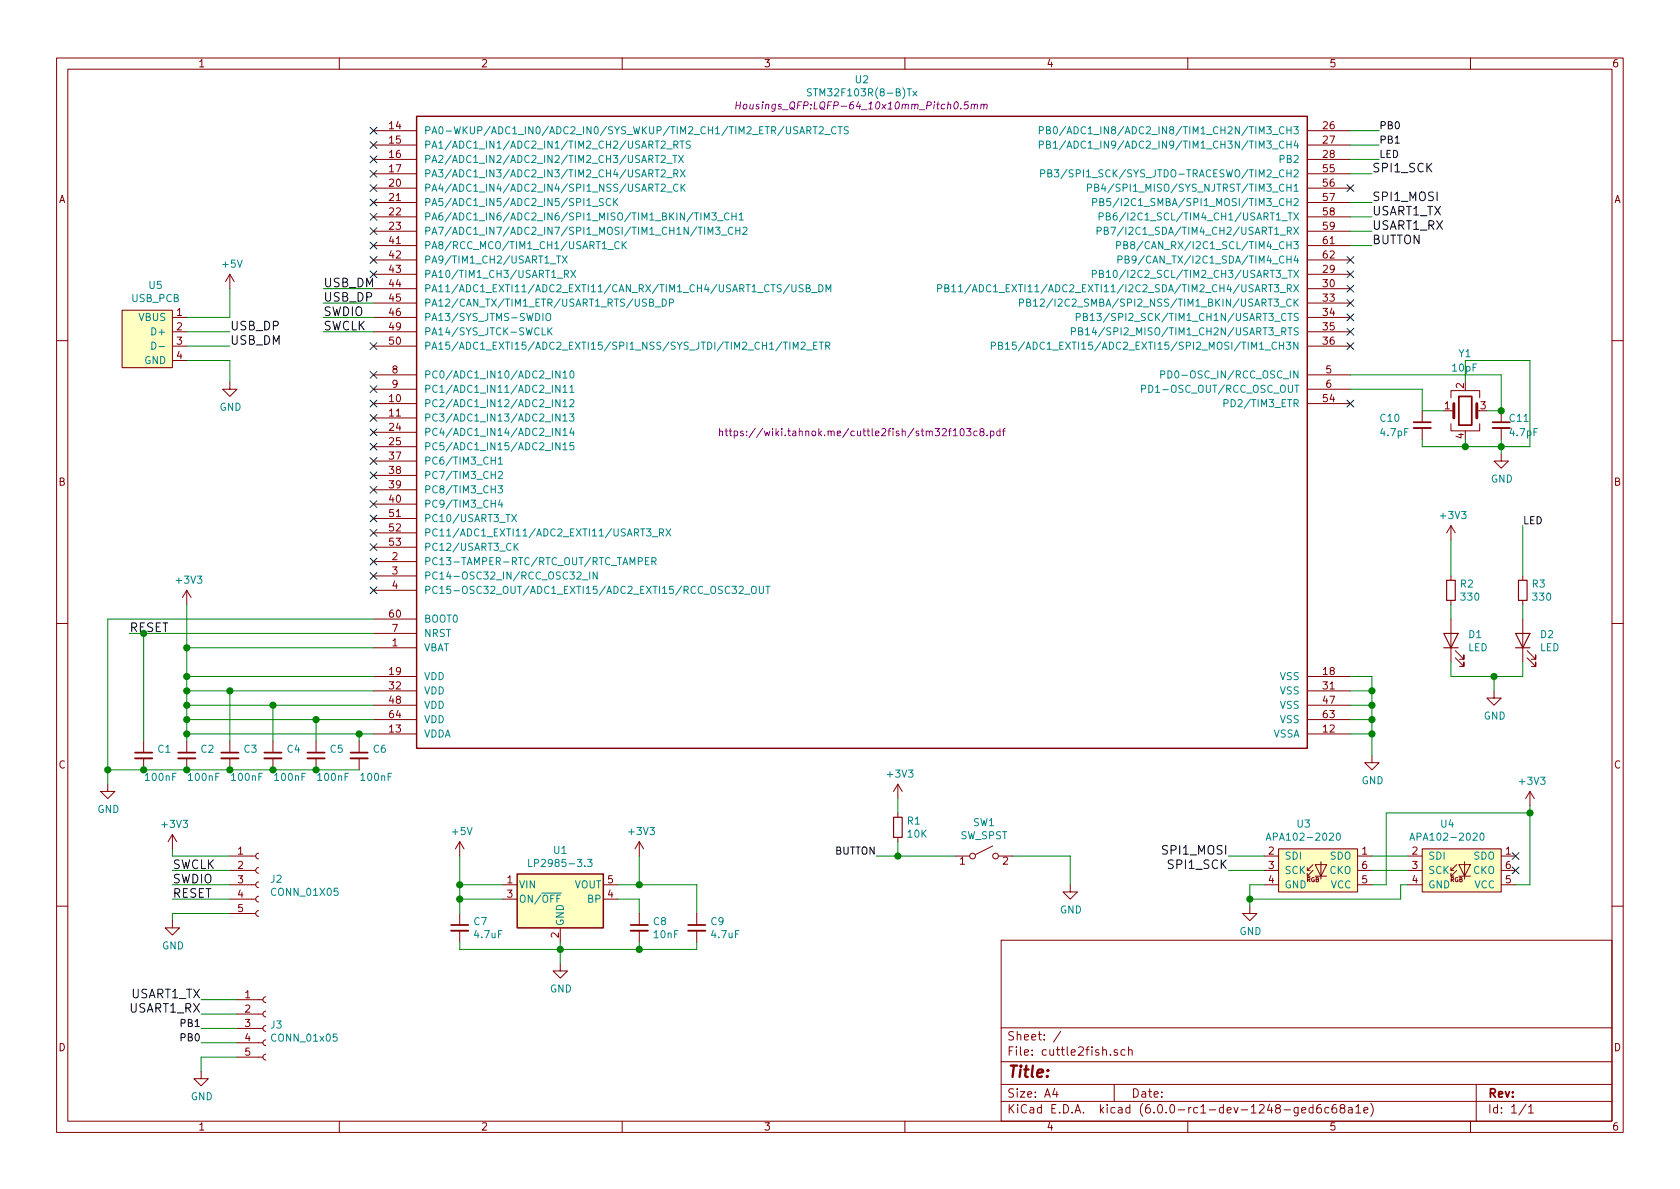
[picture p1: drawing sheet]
EESchema Schematic File Version 4
LIBS:cuttle2fish-cache
EELAYER 29 0
EELAYER END
$Descr A4 11693 8268
encoding utf-8
Sheet 1 1
Title ""
Date ""
Rev ""
Comp ""
Comment1 ""
Comment2 ""
Comment3 ""
Comment4 ""
$EndDescr
$Comp
L stm321:STM32F103R(8-B)Tx U2
U 1 1
P 6000 3000
F 0 "U2" H 6000 5457 50  0000 C CNN
F 1 "STM32F103R(8-B)Tx" H 6000 5366 50  0000 C CNN
F 2 "Housings_QFP:LQFP-64_10x10mm_Pitch0.5mm" H 6000 5275 50  0000 C CIN
F 3 "https://wiki.tahnok.me/cuttle2fish/stm32f103c8.pdf" H 6000 3000 50  0000 C CNN
	1    6000 3000
	1    0    0    -1  
$EndComp
$Comp
L power:GND #PWR017
U 1 1
P 10450 3150
F 0 "#PWR017" H 10450 2900 50  0001 C CNN
F 1 "GND" H 10455 2977 50  0000 C CNN
F 2 "" H 10450 3150 50  0001 C CNN
F 3 "" H 10450 3150 50  0001 C CNN
	1    10450 3150
	1    0    0    -1  
$EndComp
$Comp
L Device:C_Small C11
U 1 1
P 10450 2950
F 0 "C11" H 10500 3000 50  0000 L CNN
F 1 "4.7pF" H 10500 2900 50  0000 L CNN
F 2 "Capacitors_SMD:C_0603" H 10450 2950 50  0001 C CNN
F 3 "" H 10450 2950 50  0001 C CNN
	1    10450 2950
	1    0    0    -1  
$EndComp
$Comp
L Device:C_Small C10
U 1 1
P 9900 2950
F 0 "C10" H 9600 3000 50  0000 L CNN
F 1 "4.7pF" H 9600 2900 50  0000 L CNN
F 2 "Capacitors_SMD:C_0603" H 9900 2950 50  0001 C CNN
F 3 "" H 9900 2950 50  0001 C CNN
	1    9900 2950
	1    0    0    -1  
$EndComp
$Comp
L power:GND #PWR014
U 1 1
P 9550 5250
F 0 "#PWR014" H 9550 5000 50  0001 C CNN
F 1 "GND" H 9555 5077 50  0000 C CNN
F 2 "" H 9550 5250 50  0001 C CNN
F 3 "" H 9550 5250 50  0001 C CNN
	1    9550 5250
	1    0    0    -1  
$EndComp
Text Label 2250 2000 0    60   ~ 0
USB_DM
Text Label 2250 2100 0    60   ~ 0
USB_DP
$Comp
L power:GND #PWR01
U 1 1
P 750 5450
F 0 "#PWR01" H 750 5200 50  0001 C CNN
F 1 "GND" H 755 5277 50  0000 C CNN
F 2 "" H 750 5450 50  0001 C CNN
F 3 "" H 750 5450 50  0001 C CNN
	1    750  5450
	1    0    0    -1  
$EndComp
Text Label 2250 2200 0    60   ~ 0
SWDIO
Text Label 2250 2300 0    60   ~ 0
SWCLK
$Comp
L Device:C_Small C6
U 1 1
P 2500 5250
F 0 "C6" H 2592 5296 50  0000 L CNN
F 1 "100nF" H 2500 5100 50  0000 L CNN
F 2 "Capacitors_SMD:C_0603" H 2500 5250 50  0001 C CNN
F 3 "" H 2500 5250 50  0001 C CNN
	1    2500 5250
	1    0    0    -1  
$EndComp
$Comp
L Device:C_Small C5
U 1 1
P 2200 5250
F 0 "C5" H 2292 5296 50  0000 L CNN
F 1 "100nF" H 2200 5100 50  0000 L CNN
F 2 "Capacitors_SMD:C_0603" H 2200 5250 50  0001 C CNN
F 3 "" H 2200 5250 50  0001 C CNN
	1    2200 5250
	1    0    0    -1  
$EndComp
$Comp
L Device:C_Small C4
U 1 1
P 1900 5250
F 0 "C4" H 1992 5296 50  0000 L CNN
F 1 "100nF" H 1900 5100 50  0000 L CNN
F 2 "Capacitors_SMD:C_0603" H 1900 5250 50  0001 C CNN
F 3 "" H 1900 5250 50  0001 C CNN
	1    1900 5250
	1    0    0    -1  
$EndComp
$Comp
L Device:C_Small C3
U 1 1
P 1600 5250
F 0 "C3" H 1692 5296 50  0000 L CNN
F 1 "100nF" H 1600 5100 50  0000 L CNN
F 2 "Capacitors_SMD:C_0603" H 1600 5250 50  0001 C CNN
F 3 "" H 1600 5250 50  0001 C CNN
	1    1600 5250
	1    0    0    -1  
$EndComp
$Comp
L Device:C_Small C2
U 1 1
P 1300 5250
F 0 "C2" H 1392 5296 50  0000 L CNN
F 1 "100nF" H 1300 5100 50  0000 L CNN
F 2 "Capacitors_SMD:C_0603" H 1300 5250 50  0001 C CNN
F 3 "" H 1300 5250 50  0001 C CNN
	1    1300 5250
	1    0    0    -1  
$EndComp
$Comp
L Device:C_Small C1
U 1 1
P 1000 5250
F 0 "C1" H 1092 5296 50  0000 L CNN
F 1 "100nF" H 1000 5100 50  0000 L CNN
F 2 "Capacitors_SMD:C_0603" H 1000 5250 50  0001 C CNN
F 3 "" H 1000 5250 50  0001 C CNN
	1    1000 5250
	1    0    0    -1  
$EndComp
$Comp
L power:+3V3 #PWR07
U 1 1
P 1300 4200
F 0 "#PWR07" H 1300 4050 50  0001 C CNN
F 1 "+3V3" H 1315 4373 50  0000 C CNN
F 2 "" H 1300 4200 50  0001 C CNN
F 3 "" H 1300 4200 50  0001 C CNN
	1    1300 4200
	1    0    0    -1  
$EndComp
$Comp
L power:GND #PWR02
U 1 1
P 1600 2650
F 0 "#PWR02" H 1600 2400 50  0001 C CNN
F 1 "GND" H 1605 2477 50  0000 C CNN
F 2 "" H 1600 2650 50  0001 C CNN
F 3 "" H 1600 2650 50  0001 C CNN
	1    1600 2650
	1    0    0    -1  
$EndComp
$Comp
L power:+5V #PWR06
U 1 1
P 1600 2000
F 0 "#PWR06" H 1600 1850 50  0001 C CNN
F 1 "+5V" H 1615 2173 50  0000 C CNN
F 2 "" H 1600 2000 50  0001 C CNN
F 3 "" H 1600 2000 50  0001 C CNN
	1    1600 2000
	1    0    0    -1  
$EndComp
Wire Wire Line
	9400 2600 10450 2600
Wire Wire Line
	9900 2850 10050 2850
Wire Wire Line
	10450 2600 10450 2850
Wire Wire Line
	10450 2850 10350 2850
Wire Wire Line
	10450 3050 10450 3100
Wire Wire Line
	9400 2700 9900 2700
Wire Wire Line
	9900 2700 9900 2850
Wire Wire Line
	9900 3050 9900 3100
Wire Wire Line
	9550 5100 9400 5100
Wire Wire Line
	9550 4700 9550 4800
Wire Wire Line
	9400 5000 9550 5000
Connection ~ 9550 5100
Wire Wire Line
	9400 4900 9550 4900
Connection ~ 9550 5000
Wire Wire Line
	9400 4800 9550 4800
Connection ~ 9550 4900
Wire Wire Line
	9400 4700 9550 4700
Connection ~ 9550 4800
Wire Wire Line
	2600 2000 2250 2000
Wire Wire Line
	2600 2100 2250 2100
Wire Wire Line
	2600 2200 2250 2200
Wire Wire Line
	2600 2300 2250 2300
Connection ~ 1900 5350
Connection ~ 2200 5350
Connection ~ 1600 5350
Connection ~ 1300 5350
Wire Wire Line
	1300 4700 1300 4800
Wire Wire Line
	750  4300 2600 4300
Wire Wire Line
	750  5350 1000 5350
Connection ~ 1000 5350
Connection ~ 750  5350
Wire Wire Line
	1300 2400 1600 2400
Text Label 1600 2400 0    60   ~ 0
USB_DM
Wire Wire Line
	1300 2300 1600 2300
Text Label 1600 2300 0    60   ~ 0
USB_DP
$Comp
L Connector:Conn_01x05_Female J2
U 1 1
P 1800 6150
F 0 "J2" H 1878 6191 50  0000 L CNN
F 1 "CONN_01X05" H 1878 6100 50  0000 L CNN
F 2 "footprints:Pin_Header_Straight_1x05_Pitch2.54mm" H 1800 6150 50  0001 C CNN
F 3 "" H 1800 6150 50  0001 C CNN
	1    1800 6150
	1    0    0    -1  
$EndComp
Wire Wire Line
	1200 5950 1600 5950
Wire Wire Line
	1600 6050 1200 6050
Wire Wire Line
	1600 6150 1200 6150
Wire Wire Line
	1600 6250 1200 6250
Wire Wire Line
	1600 6350 1200 6350
Wire Wire Line
	1200 5950 1200 5900
Wire Wire Line
	1200 6350 1200 6400
$Comp
L power:GND #PWR04
U 1 1
P 1200 6400
F 0 "#PWR04" H 1200 6150 50  0001 C CNN
F 1 "GND" H 1205 6227 50  0000 C CNN
F 2 "" H 1200 6400 50  0001 C CNN
F 3 "" H 1200 6400 50  0001 C CNN
	1    1200 6400
	1    0    0    -1  
$EndComp
$Comp
L power:+3V3 #PWR03
U 1 1
P 1200 5900
F 0 "#PWR03" H 1200 5750 50  0001 C CNN
F 1 "+3V3" H 1215 6073 50  0000 C CNN
F 2 "" H 1200 5900 50  0001 C CNN
F 3 "" H 1200 5900 50  0001 C CNN
	1    1200 5900
	1    0    0    -1  
$EndComp
Text Label 900  4400 0    60   ~ 0
RESET
Text Label 1200 6250 0    60   ~ 0
RESET
Text Label 1200 6150 0    60   ~ 0
SWDIO
Text Label 1200 6050 0    60   ~ 0
SWCLK
Wire Wire Line
	9400 1200 9550 1200
Wire Wire Line
	9400 1500 9550 1500
Wire Wire Line
	9400 1600 9550 1600
Wire Wire Line
	9400 1400 9550 1400
Text Label 9550 1200 0    60   ~ 0
SPI1_SCK
Text Label 9550 1400 0    60   ~ 0
SPI1_MOSI
Text Label 9550 1500 0    60   ~ 0
USART1_TX
Text Label 9550 1600 0    60   ~ 0
USART1_RX
Wire Wire Line
	9400 1700 9550 1700
Text Label 9550 1700 0    60   ~ 0
BUTTON
Wire Wire Line
	9550 5100 9550 5250
Wire Wire Line
	9550 5000 9550 5100
Wire Wire Line
	9550 4900 9550 5000
Wire Wire Line
	9550 4800 9550 4900
Wire Wire Line
	1900 5350 2200 5350
Wire Wire Line
	2200 5350 2500 5350
Wire Wire Line
	1600 5350 1900 5350
Wire Wire Line
	1300 5350 1600 5350
Wire Wire Line
	1000 5350 1300 5350
Wire Wire Line
	750  5350 750  5450
$Comp
L Regulator_Linear:LP2985-3.3 U1
U 1 1
P 3900 6250
F 0 "U1" H 3900 6592 50  0000 C CNN
F 1 "LP2985-3.3" H 3900 6501 50  0000 C CNN
F 2 "TO_SOT_Packages_SMD:SOT-23-5" H 3900 6575 50  0001 C CNN
F 3 "http://www.ti.com/lit/ds/symlink/lp2985.pdf" H 3900 6250 50  0001 C CNN
	1    3900 6250
	1    0    0    -1  
$EndComp
Wire Wire Line
	3900 6550 3900 6600
$Comp
L power:GND #PWR09
U 1 1
P 3900 6700
F 0 "#PWR09" H 3900 6450 50  0001 C CNN
F 1 "GND" H 3905 6527 50  0000 C CNN
F 2 "" H 3900 6700 50  0001 C CNN
F 3 "" H 3900 6700 50  0001 C CNN
	1    3900 6700
	1    0    0    -1  
$EndComp
Wire Wire Line
	4300 6150 4450 6150
Wire Wire Line
	4450 6150 4450 5950
$Comp
L power:+3V3 #PWR010
U 1 1
P 4450 5950
F 0 "#PWR010" H 4450 5800 50  0001 C CNN
F 1 "+3V3" H 4465 6123 50  0000 C CNN
F 2 "" H 4450 5950 50  0001 C CNN
F 3 "" H 4450 5950 50  0001 C CNN
	1    4450 5950
	1    0    0    -1  
$EndComp
Wire Wire Line
	3500 6150 3200 6150
Wire Wire Line
	3200 6150 3200 5950
$Comp
L power:+5V #PWR08
U 1 1
P 3200 5950
F 0 "#PWR08" H 3200 5800 50  0001 C CNN
F 1 "+5V" H 3215 6123 50  0000 C CNN
F 2 "" H 3200 5950 50  0001 C CNN
F 3 "" H 3200 5950 50  0001 C CNN
	1    3200 5950
	1    0    0    -1  
$EndComp
Wire Wire Line
	3500 6250 3200 6250
Wire Wire Line
	3200 6250 3200 6150
Connection ~ 3200 6150
Wire Wire Line
	4300 6250 4450 6250
Wire Wire Line
	4450 6250 4450 6350
$Comp
L Device:C_Small C8
U 1 1
P 4450 6450
F 0 "C8" H 4542 6496 50  0000 L CNN
F 1 "10nF" H 4542 6405 50  0000 L CNN
F 2 "Capacitors_SMD:C_0603" H 4450 6450 50  0001 C CNN
F 3 "~" H 4450 6450 50  0001 C CNN
	1    4450 6450
	1    0    0    -1  
$EndComp
Wire Wire Line
	4450 6550 4450 6600
Wire Wire Line
	4450 6600 3900 6600
Connection ~ 3900 6600
Wire Wire Line
	3900 6600 3900 6700
Wire Wire Line
	4450 6150 4850 6150
Wire Wire Line
	4850 6150 4850 6350
Connection ~ 4450 6150
$Comp
L Device:C_Small C9
U 1 1
P 4850 6450
F 0 "C9" H 4942 6496 50  0000 L CNN
F 1 "4.7uF" H 4942 6405 50  0000 L CNN
F 2 "Capacitors_SMD:C_0603" H 4850 6450 50  0001 C CNN
F 3 "~" H 4850 6450 50  0001 C CNN
	1    4850 6450
	1    0    0    -1  
$EndComp
Wire Wire Line
	4850 6550 4850 6600
Wire Wire Line
	4850 6600 4450 6600
Connection ~ 4450 6600
$Comp
L Device:C_Small C7
U 1 1
P 3200 6450
F 0 "C7" H 3292 6496 50  0000 L CNN
F 1 "4.7uF" H 3292 6405 50  0000 L CNN
F 2 "Capacitors_SMD:C_0603" H 3200 6450 50  0001 C CNN
F 3 "~" H 3200 6450 50  0001 C CNN
	1    3200 6450
	1    0    0    -1  
$EndComp
Wire Wire Line
	3200 6250 3200 6350
Connection ~ 3200 6250
Wire Wire Line
	3200 6550 3200 6600
Wire Wire Line
	3200 6600 3900 6600
$Comp
L power:+3V3 #PWR011
U 1 1
P 6250 5550
F 0 "#PWR011" H 6250 5400 50  0001 C CNN
F 1 "+3V3" H 6265 5723 50  0000 C CNN
F 2 "" H 6250 5550 50  0001 C CNN
F 3 "" H 6250 5550 50  0001 C CNN
	1    6250 5550
	1    0    0    -1  
$EndComp
$Comp
L Device:R_Small R1
U 1 1
P 6250 5750
F 0 "R1" H 6309 5796 50  0000 L CNN
F 1 "10K" H 6309 5705 50  0000 L CNN
F 2 "Resistors_SMD:R_0603" H 6250 5750 50  0001 C CNN
F 3 "~" H 6250 5750 50  0001 C CNN
	1    6250 5750
	1    0    0    -1  
$EndComp
Wire Wire Line
	6250 5550 6250 5650
Wire Wire Line
	6250 5850 6250 5950
Wire Wire Line
	6250 5950 6100 5950
Connection ~ 6250 5950
Text Label 6100 5950 2    50   ~ 0
BUTTON
Wire Wire Line
	7450 5950 7450 6150
$Comp
L power:GND #PWR012
U 1 1
P 7450 6150
F 0 "#PWR012" H 7450 5900 50  0001 C CNN
F 1 "GND" H 7455 5977 50  0000 C CNN
F 2 "" H 7450 6150 50  0001 C CNN
F 3 "" H 7450 6150 50  0001 C CNN
	1    7450 6150
	1    0    0    -1  
$EndComp
$Comp
L symbols:APA102_2020 U3
U 1 1
P 9000 5850
F 0 "U3" H 9075 5975 50  0000 C CNN
F 1 "APA102-2020" H 9075 5884 50  0000 C CNN
F 2 "footprints:APA102-2020" H 9000 5850 50  0001 C CNN
F 3 "http://www.led-color.com/upload/201604/APA102-2020%20SMD%20LED.pdf" H 9000 5850 50  0001 C CNN
	1    9000 5850
	1    0    0    -1  
$EndComp
$Comp
L symbols:APA102_2020 U4
U 1 1
P 10000 5850
F 0 "U4" H 10075 5975 50  0000 C CNN
F 1 "APA102-2020" H 10075 5884 50  0000 C CNN
F 2 "footprints:APA102-2020" H 10000 5850 50  0001 C CNN
F 3 "http://www.led-color.com/upload/201604/APA102-2020%20SMD%20LED.pdf" H 10000 5850 50  0001 C CNN
	1    10000 5850
	1    0    0    -1  
$EndComp
Wire Wire Line
	8800 5950 8550 5950
Wire Wire Line
	8800 6050 8550 6050
Wire Wire Line
	8800 6150 8700 6150
$Comp
L power:GND #PWR013
U 1 1
P 8700 6300
F 0 "#PWR013" H 8700 6050 50  0001 C CNN
F 1 "GND" H 8705 6127 50  0000 C CNN
F 2 "" H 8700 6300 50  0001 C CNN
F 3 "" H 8700 6300 50  0001 C CNN
	1    8700 6300
	1    0    0    -1  
$EndComp
Wire Wire Line
	9550 6150 9650 6150
Wire Wire Line
	8700 6150 8700 6250
Wire Wire Line
	9800 6150 9750 6150
Wire Wire Line
	9750 6150 9750 6250
Wire Wire Line
	9750 6250 8700 6250
Connection ~ 8700 6250
Wire Wire Line
	8700 6250 8700 6300
$Comp
L power:+3V3 #PWR016
U 1 1
P 10650 5600
F 0 "#PWR016" H 10650 5450 50  0001 C CNN
F 1 "+3V3" H 10665 5773 50  0000 C CNN
F 2 "" H 10650 5600 50  0001 C CNN
F 3 "" H 10650 5600 50  0001 C CNN
	1    10650 5600
	1    0    0    -1  
$EndComp
Wire Wire Line
	10550 6150 10650 6150
Wire Wire Line
	10650 5600 10650 5650
Wire Wire Line
	9650 5650 10650 5650
Wire Wire Line
	9650 5650 9650 6150
Connection ~ 10650 5650
Wire Wire Line
	10650 5650 10650 6150
Wire Wire Line
	9550 5950 9800 5950
Wire Wire Line
	9550 6050 9800 6050
NoConn ~ 10550 5950
NoConn ~ 10550 6050
Text Label 8550 6050 2    60   ~ 0
SPI1_SCK
Text Label 8550 5950 2    60   ~ 0
SPI1_MOSI
$Comp
L Connector:Conn_01x05_Female J3
U 1 1
P 1850 7150
F 0 "J3" H 1878 7176 50  0000 L CNN
F 1 "CONN_01x05" H 1878 7085 50  0000 L CNN
F 2 "footprints:Pin_Header_Straight_1x05_Pitch2.54mm" H 1850 7150 50  0001 C CNN
F 3 "~" H 1850 7150 50  0001 C CNN
	1    1850 7150
	1    0    0    -1  
$EndComp
Wire Wire Line
	1650 7050 1400 7050
Text Label 1400 6950 2    60   ~ 0
USART1_TX
Wire Wire Line
	1650 7150 1400 7150
Text Label 1400 7050 2    60   ~ 0
USART1_RX
Wire Wire Line
	1650 7350 1400 7350
Wire Wire Line
	1400 7350 1400 7450
$Comp
L power:GND #PWR05
U 1 1
P 1400 7450
F 0 "#PWR05" H 1400 7200 50  0001 C CNN
F 1 "GND" H 1405 7277 50  0000 C CNN
F 2 "" H 1400 7450 50  0001 C CNN
F 3 "" H 1400 7450 50  0001 C CNN
	1    1400 7450
	1    0    0    -1  
$EndComp
Wire Wire Line
	9400 900  9600 900 
Wire Wire Line
	9400 1000 9600 1000
Text Label 9600 900  0    50   ~ 0
PB0
Text Label 9600 1000 0    50   ~ 0
PB1
Wire Wire Line
	1650 6950 1400 6950
Wire Wire Line
	1650 7250 1400 7250
Text Label 1400 7250 2    50   ~ 0
PB0
Text Label 1400 7150 2    50   ~ 0
PB1
NoConn ~ 2600 900 
NoConn ~ 2600 1000
NoConn ~ 2600 1100
NoConn ~ 2600 1200
NoConn ~ 2600 1300
NoConn ~ 2600 1400
NoConn ~ 2600 1500
NoConn ~ 2600 1600
NoConn ~ 2600 1700
NoConn ~ 2600 1800
NoConn ~ 2600 1900
NoConn ~ 2600 2400
NoConn ~ 2600 2600
NoConn ~ 2600 2700
NoConn ~ 2600 2800
NoConn ~ 2600 2900
NoConn ~ 2600 3000
NoConn ~ 2600 3100
NoConn ~ 2600 3200
NoConn ~ 2600 3300
NoConn ~ 2600 3400
NoConn ~ 2600 3500
NoConn ~ 2600 3600
NoConn ~ 2600 3700
NoConn ~ 2600 3800
NoConn ~ 2600 3900
NoConn ~ 2600 4000
NoConn ~ 2600 4100
NoConn ~ 9400 2800
NoConn ~ 9400 2400
NoConn ~ 9400 2300
NoConn ~ 9400 2200
NoConn ~ 9400 2100
NoConn ~ 9400 2000
NoConn ~ 9400 1900
NoConn ~ 9400 1800
NoConn ~ 9400 1300
$Comp
L Device:Crystal_GND24 Y1
U 1 1
P 10200 2850
F 0 "Y1" H 10150 3250 50  0000 L CNN
F 1 "10pF" H 10100 3150 50  0000 L CNN
F 2 "Crystals:Crystal_SMD_5032-4pin_5.0x3.2mm" H 10200 2850 50  0001 C CNN
F 3 "~" H 10200 2850 50  0001 C CNN
	1    10200 2850
	1    0    0    -1  
$EndComp
Wire Wire Line
	10200 2650 10200 2500
Wire Wire Line
	10200 2500 10650 2500
Wire Wire Line
	10650 2500 10650 3100
Wire Wire Line
	10650 3100 10450 3100
Connection ~ 10450 3100
Wire Wire Line
	10450 3100 10450 3150
Wire Wire Line
	10200 3050 10200 3100
Wire Wire Line
	10200 3100 10450 3100
Wire Wire Line
	9900 3100 10200 3100
Connection ~ 10200 3100
Connection ~ 10450 2850
$Comp
L Switch:SW_SPST SW1
U 1 1
P 6850 5950
F 0 "SW1" H 6850 6185 50  0000 C CNN
F 1 "SW_SPST" H 6850 6094 50  0000 C CNN
F 2 "Buttons_Switches_SMD:SW_SPST_B3U-1000P" H 6850 5950 50  0001 C CNN
F 3 "" H 6850 5950 50  0001 C CNN
	1    6850 5950
	1    0    0    -1  
$EndComp
Wire Wire Line
	6250 5950 6650 5950
Wire Wire Line
	7050 5950 7450 5950
$Comp
L Device:LED D1
U 1 1
P 10100 4450
F 0 "D1" V 10139 4333 50  0000 R CNN
F 1 "LED" V 10048 4333 50  0000 R CNN
F 2 "LEDs:LED_0603" H 10100 4450 50  0001 C CNN
F 3 "~" H 10100 4450 50  0001 C CNN
	1    10100 4450
	0    -1   -1   0   
$EndComp
$Comp
L Device:LED D2
U 1 1
P 10600 4450
F 0 "D2" V 10639 4333 50  0000 R CNN
F 1 "LED" V 10548 4333 50  0000 R CNN
F 2 "LEDs:LED_0603" H 10600 4450 50  0001 C CNN
F 3 "~" H 10600 4450 50  0001 C CNN
	1    10600 4450
	0    -1   -1   0   
$EndComp
$Comp
L Device:R_Small R2
U 1 1
P 10100 4100
F 0 "R2" H 10159 4146 50  0000 L CNN
F 1 "330" H 10159 4055 50  0000 L CNN
F 2 "Resistors_SMD:R_0603" H 10100 4100 50  0001 C CNN
F 3 "~" H 10100 4100 50  0001 C CNN
	1    10100 4100
	1    0    0    -1  
$EndComp
$Comp
L Device:R_Small R3
U 1 1
P 10600 4100
F 0 "R3" H 10659 4146 50  0000 L CNN
F 1 "330" H 10659 4055 50  0000 L CNN
F 2 "Resistors_SMD:R_0603" H 10600 4100 50  0001 C CNN
F 3 "~" H 10600 4100 50  0001 C CNN
	1    10600 4100
	1    0    0    -1  
$EndComp
$Comp
L power:GND #PWR0101
U 1 1
P 10400 4800
F 0 "#PWR0101" H 10400 4550 50  0001 C CNN
F 1 "GND" H 10405 4627 50  0000 C CNN
F 2 "" H 10400 4800 50  0001 C CNN
F 3 "" H 10400 4800 50  0001 C CNN
	1    10400 4800
	1    0    0    -1  
$EndComp
Wire Wire Line
	10100 4600 10100 4700
Wire Wire Line
	10100 4700 10400 4700
Wire Wire Line
	10600 4700 10600 4600
Wire Wire Line
	10400 4700 10400 4800
Connection ~ 10400 4700
Wire Wire Line
	10400 4700 10600 4700
Wire Wire Line
	10100 4200 10100 4300
Wire Wire Line
	10600 4200 10600 4300
$Comp
L power:+3V3 #PWR0102
U 1 1
P 10100 3750
F 0 "#PWR0102" H 10100 3600 50  0001 C CNN
F 1 "+3V3" H 10115 3923 50  0000 C CNN
F 2 "" H 10100 3750 50  0001 C CNN
F 3 "" H 10100 3750 50  0001 C CNN
	1    10100 3750
	1    0    0    -1  
$EndComp
Wire Wire Line
	10100 3750 10100 4000
Wire Wire Line
	9400 1100 9600 1100
Text Label 9600 1100 0    50   ~ 0
LED
Text Label 10600 3650 0    50   ~ 0
LED
Wire Wire Line
	10600 3650 10600 4000
$Comp
L symbols:USB_PCB U5
U 1 1
P 1150 2050
F 0 "U5" H 1083 2125 50  0000 C CNN
F 1 "USB_PCB" H 1083 2034 50  0000 C CNN
F 2 "footprints:usb-PCB" H 1150 2050 50  0001 C CNN
F 3 "" H 1150 2050 50  0001 C CNN
	1    1150 2050
	1    0    0    -1  
$EndComp
Wire Wire Line
	1300 2500 1600 2500
Wire Wire Line
	1600 2500 1600 2650
Wire Wire Line
	1300 2200 1600 2200
Wire Wire Line
	1600 2200 1600 2000
Wire Wire Line
	1300 4700 2600 4700
Wire Wire Line
	1300 4500 1300 4200
Wire Wire Line
	1300 4500 2600 4500
Wire Wire Line
	1300 4500 1300 4700
Connection ~ 1300 4500
Connection ~ 1300 4700
Connection ~ 1300 4800
Wire Wire Line
	1300 4800 1300 4900
Connection ~ 1300 4900
Wire Wire Line
	1300 4900 1300 5000
Wire Wire Line
	1300 5000 2200 5000
Wire Wire Line
	1300 4900 1900 4900
Wire Wire Line
	1300 4800 1600 4800
Wire Wire Line
	900  4400 1000 4400
Wire Wire Line
	2600 5100 2500 5100
Wire Wire Line
	2500 5100 2500 5150
Wire Wire Line
	2200 5000 2200 5150
Connection ~ 2200 5000
Wire Wire Line
	2200 5000 2600 5000
Wire Wire Line
	1900 4900 1900 5150
Connection ~ 1900 4900
Wire Wire Line
	1900 4900 2600 4900
Wire Wire Line
	1600 4800 1600 5150
Connection ~ 1600 4800
Wire Wire Line
	1600 4800 2600 4800
Wire Wire Line
	1300 5000 1300 5100
Connection ~ 1300 5000
Wire Wire Line
	2500 5100 1300 5100
Connection ~ 2500 5100
Connection ~ 1300 5100
Wire Wire Line
	1300 5100 1300 5150
Wire Wire Line
	1000 4400 1000 5150
Connection ~ 1000 4400
Wire Wire Line
	1000 4400 2600 4400
Wire Wire Line
	750  4300 750  5350
$EndSCHEMATC
